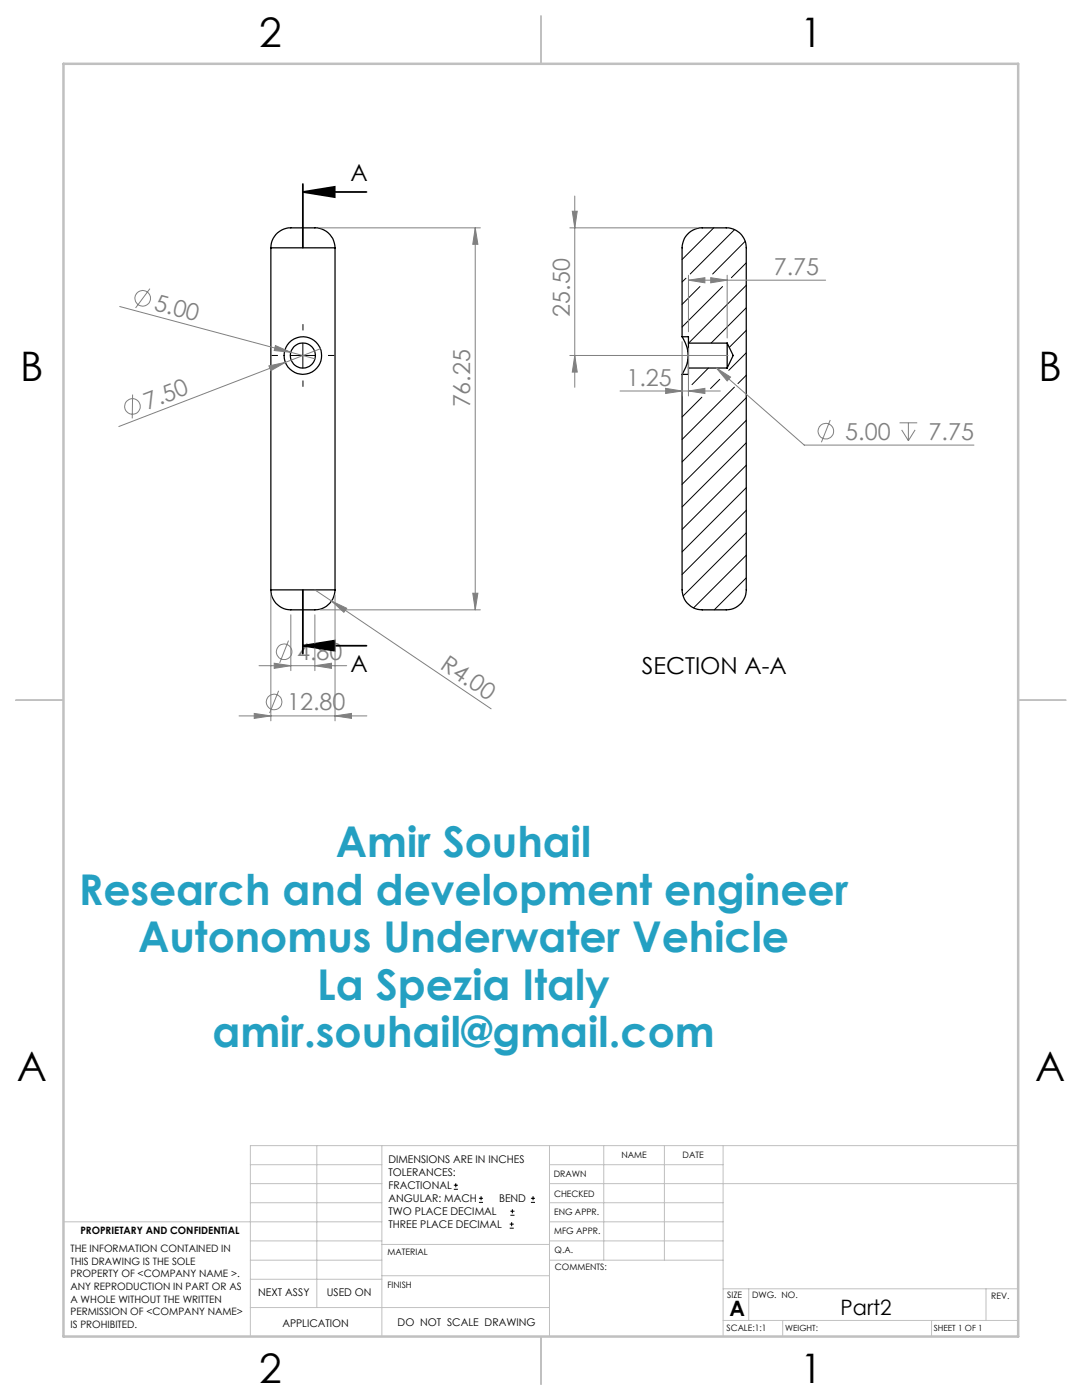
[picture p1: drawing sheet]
<svg xmlns="http://www.w3.org/2000/svg" width="216mm" height="279mm" viewBox="0 0 216 279" stroke-linecap="round" stroke-linejoin="round" font-family="sans-serif">
<g fill="none" stroke="#000" stroke-width=".25">
<path d="M54 49.5a4.1 4.1 0 0 1 4.9-4h2.7a4.3 4.3 0 0 1 5.3 4M54 49.5h12.9M54 49.5v68.2M66.9 49.5v68.2M136.1 67.2a6.3 6.3 0 0 1 0 7.5M136.1 67.2v-17.7a4 4 0 0 1 4-4h4.8a4 4 0 0 1 4 4v68.2a4 4 0 0 1-4 4h-4.8a4.1 4.1 0 0 1-4-4v-43M136.1 67.2h1.3v1.3M137.4 68.5v4.9M137.4 73.4v1.3h-1.3M137.4 73.4h7.7M137.4 68.5h7.7M145.1 68.5v4.9"/>
<path d="M145.1 68.5l1.2 2.4-1.2 2.5M54 117.7a4.1 4.1 0 0 0 4.9 4h2.7a4.3 4.3 0 0 0 5.3-4M54 117.7h12.9"/>
<circle cx="60.4" cy="71" r="2.5"/>
<circle cx="60.4" cy="71" r="3.7"/>
</g>
<g fill="none" stroke="#000" stroke-width=".2">
<path d="M136.9 55.5l-.8 .8M139.7 57.2l-3.6 3.5M142.4 45.5l-6.3 6.3M144.2 57.2l-8.1 8.1M146.6 45.8l-8.9 8.9M148.7 48.2l-6.5 6.5M148.9 52.5l-3 2.9M148.9 56.9l-11.5 11.6M57.9 70.9h5M60.4 68.5v4.9M140.1 79.3l-4 3.9M141.4 73.4l-3.3 3.4"/>
<path d="M143.6 75.7l-1.8 1.8M146.5 77.3l-10.4 10.4M148.9 61.4l-7 7.1M148.9 65.9l-3.4 3.4M148.9 70.4l-3.5 3.5M148.9 74.9l-1.7 1.7M148.9 79.4l-12.8 12.8M148.9 83.9l-12.8 12.8M148.9 88.4l-12.8 12.8M148.9 92.9l-12.8 12.8M148.9 97.3l-12.8 12.8M148.9 101.8l-12.8 12.9"/>
<path d="M148.9 106.3l-12.6 12.6M148.9 110.8l-10.5 10.5M148.9 115.3l-6.4 6.4M90.6 237.3h.8M90.6 236.5h.8M90.9 236.1v.9M95.6 240h.8M95.6 239.1h.8M96 238.7v.8M105.9 240h.9M105.9 239.1h.9M106.4 238.7v.8"/>
<path d="M101.7 245.1h.8M101.7 244.3h.8M101.8 242.5h.9M101.8 241.7h.9M102.1 243.9v.8M102.2 241.3v.8"/>
</g>
<g fill="none" stroke="#808080" stroke-width=".2">
<path d="M114.7 39.1v38.2M29.9 57.6l-2.8 3.9M63.8 45.5h32M94.8 45.5l.6 3.3h-1.1zM94.8 45.5v76.2M113.7 45.5h25.4M114.2 42.2h1l-.5 3.3zM137.4 55.9l3.3-.5v1zM137.4 54.9v11.3M137.4 55.9h27.3M141.8 55.4l3.3 .5-3.3 .5zM145.1 54.9v12.6"/>
<path d="M23.9 61.2l34.1 9.1M26.5 78.7l-.1 4.8M53.7 73l3.2-.7-2.9 1.7zM55 69l3 1.3-3.3-.3zM58 70.3l4.9 1.3M63.9 69.6l-40.2 15.5M113.7 70.9h31.6M114.7 70.9l.5 3.4h-1zM123.7 78h20M132.8 77.5l3.3 .5-3.3 .5zM136.1 68.2v10.8M137.4 78l3.3-.5v1z"/>
<path d="M137.4 69.5v9.5M142.9 73.4l2.9 1.8-.7 .8zM142.9 73.4l17.6 15.4h33.8M165.7 83.8l-1.8 4.5M179.5 84.4h3.5M179.9 85.8l1.4 2.1M181.3 84.4v3.5M182.6 85.8l-1.3 2.1M54 118.7v25.2M62.8 117.7l3.3 2.2M66.1 119.9l3.1 1.5-.6 .8zM66.1 119.9l31.9 21.6"/>
<path d="M66.9 118.7v25.2M94.3 118.4h1.1l-.6 3.3zM51.7 132.9h17.5M54.7 132.4l3.3 .5-3.3 .5zM55.6 137.9l-1.8 4.4M57.6 127.8l-1.8 4.5M58 122.7v11.1M62.8 132.9l3.3-.5v1zM62.8 122.7v11.1M63.8 121.7h32M47.7 142.9h25.5M50.7 142.4l3.3 .5-3.3 .5z"/>
<path d="M66.9 142.9l3.2-.5v1z"/>
<circle cx="28.5" cy="59.5" r="1.55"/>
<circle cx="26.4" cy="81.1" r="1.55"/>
<circle cx="164.8" cy="86.1" r="1.56"/>
<circle cx="56.7" cy="130.1" r="1.56"/>
<circle cx="54.7" cy="140.1" r="1.56"/>
</g>
<path d="M60.4 38.3l6.4-1v2zM60.4 38.3h12.7M60.4 36.7v12.7M60.4 117.8v12.7M60.4 128.9l6.4-1.1v2.1zM60.4 128.9h12.7" fill="none" stroke="#000" stroke-width=".35"/>
<path d="M55.5 70.9h-1.3M60.5 65.9v-1.2M60.5 75.9v1.3M65.5 70.9h1.2" fill="none" stroke="#000" stroke-width=".2" stroke-dasharray="15.2 1.3 1.3 1.3" stroke-linecap="butt"/>
<g fill="none" stroke="#c0c0c0" stroke-width=".2">
<path d="M50 232.4h26.2M50 236.2h26.2M63.2 228.6v32.3M76.2 228.6v38.1M109.6 228.6v38.1M109.6 232.4h34.7M109.6 236.2h93.6M120.5 228.6v22.9M132.6 228.6v22.9M144.3 228.6v38.1M203.2 228.6h-153.2v38.1M12.7 243.8h63.5"/>
<path d="M50 251.5h26.2M50 240h26.2M50 247.6h26.2M50 255.3h26.2M76.2 254.6h33.4M76.2 248.4h33.4M109.6 251.5h34.7M109.6 243.8h34.7M109.6 240h34.7M109.6 247.6h34.7M144.3 257.2h58.9M149.4 257.2v6.3"/>
<path d="M196.7 257.2v6.3M50 260.9h59.6M144.3 263.5h58.9M156.2 263.5v3.2M185.9 263.5v3.2"/>
</g>
<path d="M107.9 3.2v9.5M3.1 139.7h9.6M203.2 139.7h9.5M107.9 266.7v9.6" fill="none" stroke="#c0c0c0" stroke-width=".25"/>
<path d="M12.7 12.7h190.5v254h-190.5z" fill="none" stroke="#c0c0c0" stroke-width=".5"/>
<path d="M60.4 38.3l6.4-1v2zM60.4 128.9l6.4-1.1v2.1z" fill="#000"/>
<g fill="#808080">
<path d="M55 69l3 1.3-3.3-.3z"/>
<path d="M53.7 73l3.2-.7-2.9 1.7z"/>
<path d="M66.1 119.9l3.1 1.5-.6 .8z"/>
<path d="M66.9 142.9l3.2-.5v1zM50.7 142.4l3.3 .5-3.3 .5zM62.8 132.9l3.3-.5v1zM54.7 132.4l3.3 .5-3.3 .5zM137.4 78l3.3-.5v1zM132.8 77.5l3.3 .5-3.3 .5z"/>
<path d="M137.4 55.9l3.3-.5v1zM141.8 55.4l3.3 .5-3.3 .5zM142.9 73.4l2.2 2.6 .7-.8z"/>
<path d="M114.7 70.9l.5 3.4h-1zM114.2 42.2h1l-.5 3.3z"/>
<path d="M94.8 45.5l.6 3.3h-1.1zM94.3 118.4h1.1l-.6 3.3z"/>
</g>
<g font-size="8.5" fill="#24a0c2">
<text x="67" y="171.1">Amir Souhail</text>
<text x="15.7" y="180.6">Research and development engineer</text>
<text x="27.6" y="190">Autonomus Underwater Vehicle</text>
<text x="63.3" y="199.5">La Spezia Italy</text>
<text x="42.4" y="209">amir.souhail@gmail.com</text>
</g>
<g font-size="8.1">
<text x="51.7" y="9.3">2</text>
<text x="159.7" y="9.3">1</text>
<text x="4" y="76">B</text>
<text x="207.2" y="76">B</text>
<text x="3.3" y="215.7">A</text>
<text x="206.5" y="215.7">A</text>
<text x="51.7" y="276">2</text>
<text x="159.7" y="276">1</text>
</g>
<g font-size="4.7">
<text x="70" y="36.2">A</text>
<text x="70" y="134.2">A</text>
<text x="128.1" y="134.6">SECTION A-A</text>
</g>
<g font-size="4.7" fill="#808080">
<text x="154.4" y="54.9">7.75</text>
<text x="30.5" y="61.8" transform="rotate(15 30.5 61.8)">5.00</text>
<text x="113.7" y="63.2" transform="rotate(-90 113.7 63.2)">25.50</text>
<text x="125" y="77">1.25</text>
<text x="29.5" y="81.8" transform="rotate(-21 29.5 81.8)">7.50</text>
<text x="93.8" y="81.3" transform="rotate(-90 93.8 81.3)">76.25</text>
<text x="168.7" y="87.7">5.00</text>
<text x="185.3" y="87.7">7.75</text>
<text x="59.3" y="131.8">4.80</text>
<text x="87.6" y="133.2" transform="rotate(34 87.6 133.2)">R4.00</text>
<text x="57.3" y="141.8">12.80</text>
</g>
<g font-size="4.2">
<text x="145.6" y="262.7">A</text>
<text x="167.7" y="262.4">Part2</text>
</g>
<g font-size="2.1">
<text x="77.5" y="232.2">DIMENSIONS ARE IN INCHES</text>
<text x="77.5" y="234.7">TOLERANCES:</text>
<text x="77.5" y="237.3">FRACTIONAL</text>
<text x="77.5" y="239.9">ANGULAR: MACH</text>
<text x="99.6" y="239.9">BEND</text>
<text x="77.5" y="242.5">TWO PLACE DECIMAL</text>
<text x="77.5" y="245.1">THREE PLACE DECIMAL</text>
<text x="51.5" y="258.7">NEXT ASSY</text>
<text x="65.2" y="258.6">USED ON</text>
<text x="56.3" y="264.8">APPLICATION</text>
<text x="79.3" y="264.6">DO NOT SCALE DRAWING</text>
</g>
<g font-size="2">
<text x="14.1" y="249.9">THE INFORMATION CONTAINED IN</text>
<text x="16" y="246.3">PROPRIETARY AND CONFIDENTIAL</text>
<text x="14.1" y="252.4">THIS DRAWING IS THE SOLE</text>
<text x="14.1" y="254.9">PROPERTY OF &lt;COMPANY NAME &gt;.</text>
<text x="14.1" y="257.5">ANY REPRODUCTION IN PART OR AS</text>
<text x="14.1" y="260">A WHOLE WITHOUT THE WRITTEN</text>
<text x="14.1" y="262.5">PERMISSION OF &lt;COMPANY NAME&gt;</text>
<text x="14.1" y="265">IS PROHIBITED.</text>
</g>
<g font-size="1.8">
<text x="124" y="231.1">NAME</text>
<text x="136.2" y="231.1">DATE</text>
<text x="110.5" y="234.8">DRAWN</text>
<text x="110.5" y="238.9">CHECKED</text>
<text x="110.6" y="242.5">ENG APPR.</text>
<text x="77.3" y="250.5">MATERIAL</text>
<text x="110.6" y="246.3">MFG APPR.</text>
<text x="110.7" y="250">Q.A.</text>
<text x="77.3" y="257">FINISH</text>
<text x="110.7" y="253.5">COMMENTS:</text>
<text x="145.1" y="259">SIZE</text>
<text x="150.1" y="259.1">DWG. NO.</text>
<text x="197.8" y="259.2">REV.</text>
<text x="145" y="265.7">SCALE:1:1</text>
</g>
<g font-size="1.7">
<text x="156.7" y="265.7">WEIGHT:</text>
<text x="186.3" y="265.7">SHEET 1 OF 1</text>
</g>
</svg>
